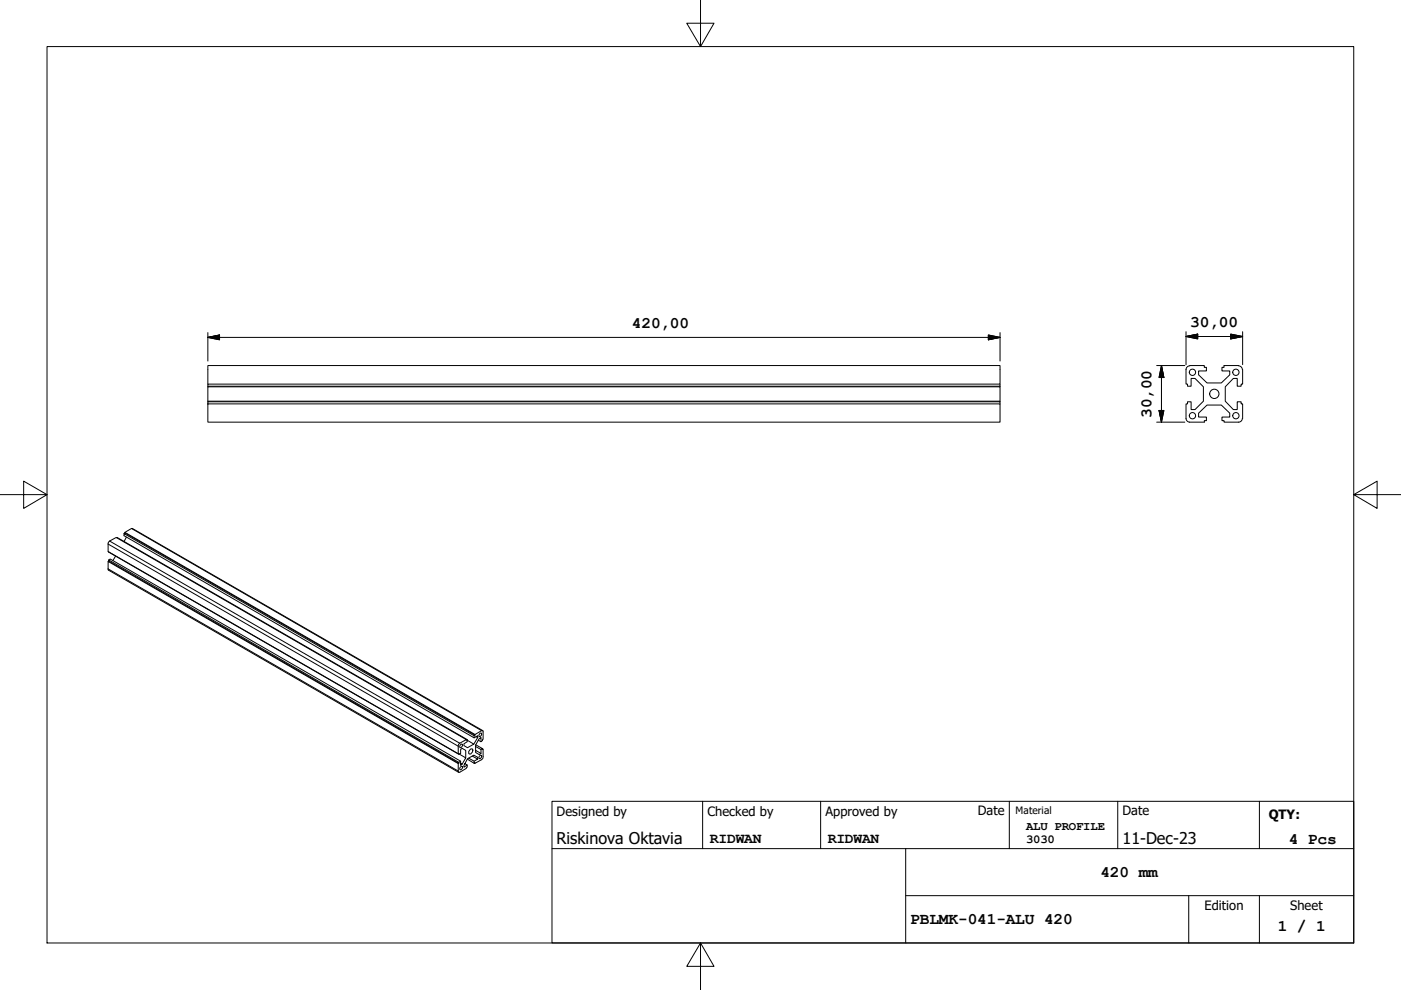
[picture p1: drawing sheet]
<svg xmlns="http://www.w3.org/2000/svg" width="297mm" height="210mm" viewBox="0 0 297 210" stroke-linecap="round" stroke-linejoin="round" font-family="sans-serif">
<!-- layer: Visible (ISO) -->
<g fill="none" stroke="#000" stroke-width=".21">
<path d="M252.2 77.5h3.1v.4h.5v.7h-1.7v.9l1.8 1.7h3.1l1.7-1.7v-.9h-1.6v-.7h.4v-.4h3.1M252.3 77.6a.79 .79 0 0 0-.8 .8v3h.3v.5h.7v-1.7h.9l1.7 1.8v3.1l-1.7 1.7h-.9v-1.6h-.7v.4h-.3v3.1a.79 .79 0 0 0 .8 .8M262.6 77.6a.79 .79 0 0 1 .8 .8M263.5 78.3v3.1h-.4v.5h-.8v-1.7h-.8l-1.7 1.8v3.1l1.7 1.7h.8v-1.6h.8v.4h.4v3.1M44.1 85.6h167.9v3.9h-167.9zM44.1 85.6v-.4h167.9v.4M44.1 85.2v-.1h167.9v.1M44.1 85.1v-3.1h167.9v3.1M44.1 81.4v-3.9h167.9v3.9h-167.9v.5M212 81.4v.5h-167.9v.1M212 81.9v.1M252.2 89.5h3.1v-.3h.5v-.8h-1.7v-.8l1.8-1.7h3.1l1.7 1.7v.8h-1.6v.8h.4v.3h3.1"/>
<path d="M263.4 88.7a.79 .79 0 0 1-.8 .8M99.1 160.9l1.4 .9 .2-.1v.1h-.1M99.1 162.2v.5l-.2 .2-1.4 .8h-.3v-.2M99.4 160.8l1.1 .6v.4M100.1 160.3l1.2 .6-.8 .5M101.3 160.9v-.3l-.8-.5-1.4 .8-.7 1.4v.4l.7-.5-.5-.3"/>
<circle cx="252.8" cy="78.9" r=".67"/>
<circle cx="262" cy="78.9" r=".67"/>
<circle cx="252.8" cy="88.1" r=".67"/>
<circle cx="257.5" cy="83.5" r=".98"/>
<circle cx="262" cy="88.1" r=".67"/>
</g>
<!-- layer: Visible Narrow (ISO) -->
<g fill="none" stroke="#000" stroke-width=".21">
<path d="M22.9 119l74.3 42.9v1.6l-74.3-42.9zM22.9 119h.2l74.2 42.8-.1 .1M22.9 115.4v1.5l74.3 42.9 .1-.1v.2M22.9 115.4l74.3 42.8M23.1 119v-.3l74.2 42.9v.2M23.1 118.7l.3-.2 74.3 42.9-.4 .2M23.1 117l74.2 42.9 .4-.2v-.8l.3-.2 .7 .4v1.6M23.2 114.7l-.2 .3-.1 .4M23.2 114.7l1.4-.7 74.3 42.8-1.4 .8M23.2 114.7l74.3 42.9M24.5 117.9l-.6 .9M24.8 114l74.3 42.8-.2 .1v-.1"/>
<path d="M26.3 113.1l.2-.1 74.2 42.9-.2 .1M26.5 113v-.1l74.2 42.8v.2M26.8 113.9l-.5 .9M27.9 112l74.5 42.9M27.9 112l74.2 42.9M27.9 112l-1.4 .9M22.9 120.6l.1 .3 74.2 42.8M97.2 158.2v1.6M97.3 159.9l1.4 .8-.7 1.3M97.5 157.6l-.3 .2v.4M97.7 157.9l.2-.1a.39 .39 0 0 1 .1 .5 .39 .39 0 0 1-.5 .1zM99.1 156.8v.5l-.7 .4v.4l.7 .4 1.4-.7-1.4-.9"/>
<path d="M99.8 158.8h.3a.73 .73 0 0 1-.6 1.1l-.1-.5zM100.8 158.3l1.2 .6v.8M100.8 157.9l1.5 .8-.3 .2M100.9 156.2l.4 .2-.8 1.4M101.3 156.4v-.4l-.8 .4-74.2-42.8v-.5l74.2 42.9v.4M101.7 155.5l.3-.1a.39 .39 0 0 1 0 .5 .39 .39 0 0 1-.5 .2zM102 157.3v-.9l-.4 .2-.8 1.4v1.5l.8 .5 .4-.3-1.2-.6M102.1 154.9l.3 .1v1.8l-.4 .5-.6-.4M102.1 154.9l-1.4 .8M102.3 158.7v.2l.1-.1h-.1M102.4 158.8v2l-1.7 1M97.7 161.4v.9l.3-.3-.3-.2"/>
<path d="M97.7 162.6l.2-.1a.39 .39 0 0 1 .1 .5 .39 .39 0 0 1-.5 .1zM101.7 160.2l.3-.1a.39 .39 0 0 1 0 .5 .39 .39 0 0 1-.5 .2z"/>
</g>
<!-- layer: Border (ISO) -->
<path d="M148.5 -.1v10l-2.9-5h5.8l-2.9 5M10 9.9h277v190h-277zM0 104.9h10l-5-2.9v5.8l5-2.9M287 104.9l5 2.9v-5.8l-5 2.9h10M148.5 199.9l2.9 5h-5.8l2.9-5v10" fill="none" stroke="#000" stroke-width=".21"/>
<!-- layer: Title (ISO) -->
<path d="M117 169.9h170v30h-170zM117 179.9h170M149 169.9v10M174 169.9v10M192 179.9v20M214 169.9v10M237 169.9v10M267 169.9v10M192 189.9h95M252 189.9v10M267 189.9v10" fill="none" stroke="#000" stroke-width=".21"/>
<!-- layer: Dimension (ISO) -->
<g fill="none" stroke="#000" stroke-width=".21">
<path d="M44.1 71.5l2.4-.5v1zM44.1 71.5h167.9M44.1 70.5v6.1M209.5 71l2.5 .5-2.5 .5zM212 70.5v6.1M245.2 77.5h6M246.3 77.5l.5 2.5h-1.1zM246.3 77.5v12M251.5 71.3l2.4-.5v1.1zM251.5 71.3h12M251.5 70.3v7M260.9 70.8l2.6 .5-2.6 .6z"/>
<path d="M263.5 70.3v7M245.2 89.5h6M245.7 87h1.1l-.5 2.5z"/>
</g>
<path d="M44.1 71.5l2.4-.5zM44.1 71.5l2.4-.5v1zM209.5 72l2.5-.5zM209.5 71l2.5 .5-2.5 .5zM251.5 71.3l2.4-.5zM251.5 71.3l2.4-.5v1.1zM260.9 71.9l2.6-.6zM260.9 70.8l2.6 .5-2.6 .6zM245.7 87l.6 2.5zM245.7 87h1.1l-.5 2.5zM246.3 77.5l.5 2.5zM246.3 77.5l.5 2.5h-1.1z" fill="#000" stroke="#000" stroke-width=".21"/>
<g font-size="3.4">
<text x="134" y="69.4">420,00</text>
<text x="252.3" y="69.3">30,00</text>
<text x="244.2" y="88.6" transform="rotate(-90 244.2 88.6)">30,00</text>
<text x="118" y="178.9">Riskinova Oktavia</text>
<text x="238" y="178.9">11-Dec-23</text>
<text x="273.2" y="178.9">4 Pcs</text>
<text x="233.3" y="186">420 mm</text>
<text x="193" y="196">PBLMK-041-ALU 420</text>
<text x="270.9" y="197.4">1 / 1</text>
</g>
<g font-size="3.1">
<text x="150.5" y="178.7">RIDWAN</text>
<text x="175.5" y="178.7">RIDWAN</text>
</g>
<g font-size="2.7">
<text x="118" y="173">Designed by</text>
<text x="150" y="173">Checked by</text>
<text x="175" y="173">Approved by</text>
<text x="207.3" y="172.9">Date</text>
<text x="238" y="172.9">Date</text>
<text x="269" y="173.6">QTY:</text>
<text x="255.4" y="193">Edition</text>
<text x="273.6" y="193">Sheet</text>
</g>
<g font-size="2.6">
<text x="217.6" y="176.1">ALU PROFILE</text>
<text x="217.6" y="178.7">3030</text>
</g>
<text font-size="2.2" x="215.3" y="172.6">Material</text>
</svg>
